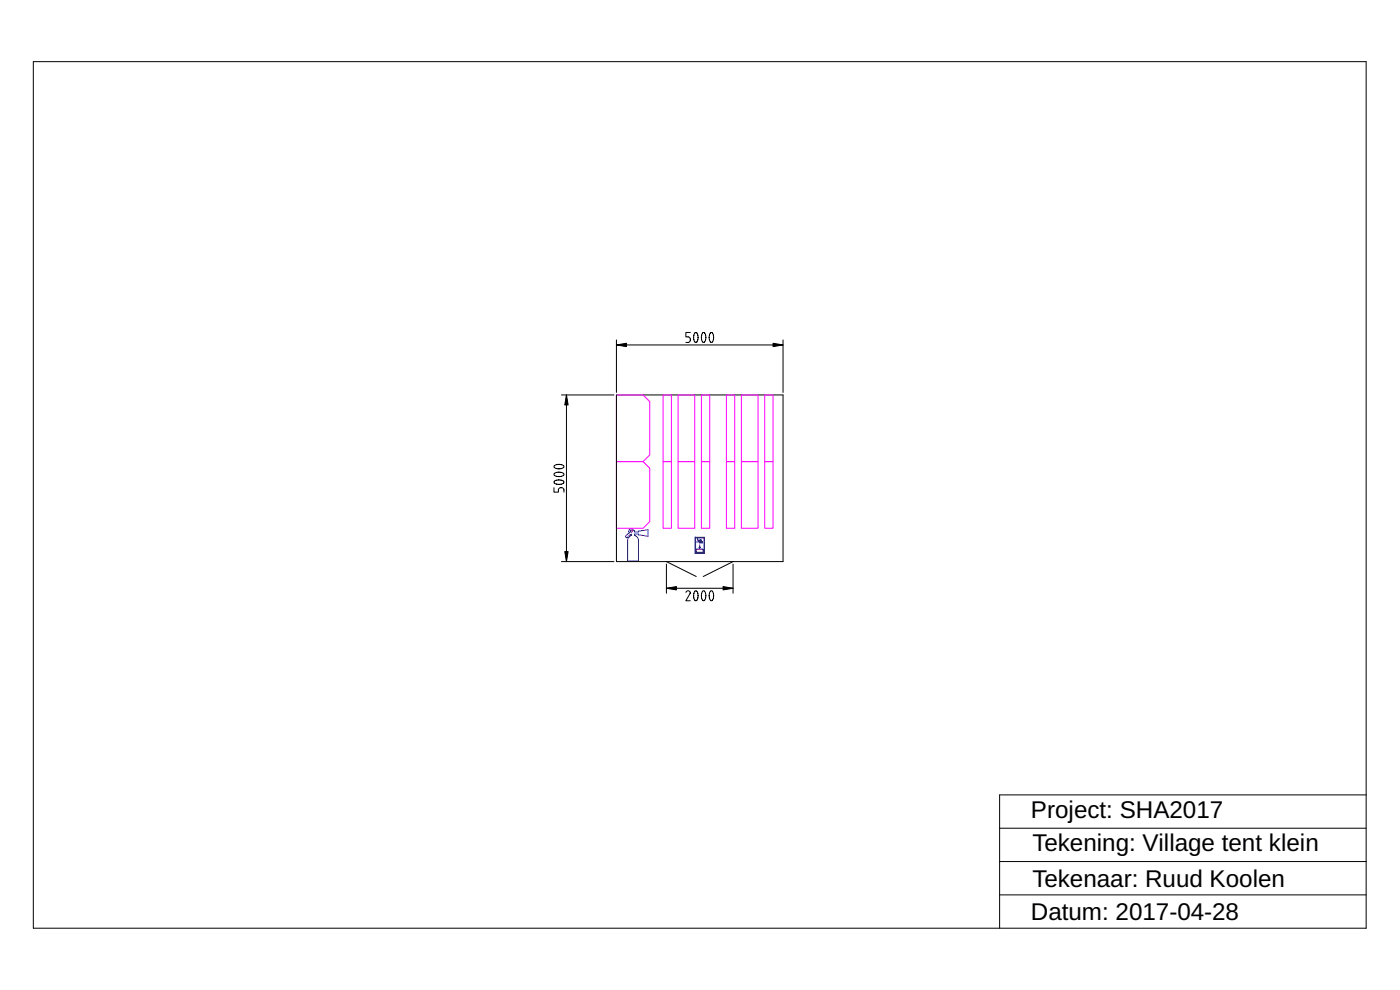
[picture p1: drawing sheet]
<svg xmlns="http://www.w3.org/2000/svg" width="420mm" height="297mm" viewBox="0 0 420 297" stroke-linecap="round" stroke-linejoin="round" font-family="sans-serif">
<g fill="none" stroke="#000" stroke-width=".3">
<path d="M10 18.5h400v260h-400zM207.2 99.7h-1.4v1.4h.7a.85 .85 0 0 1 .7 .8 .85 .85 0 0 1-.7 .9h-.7M208.5 99.9l.5-.1 .5 1-.1 1.4-.6 .6-.4-.4-.2-.7v-1.1zM210.9 99.9l.4-.1 .5 1-.1 1.4-.5 .6-.5-.4-.2-.7 .1-1.1zM213.2 99.9l.5-.1 .4 1-.1 1.4-.5 .6-.4-.4-.2-.7v-1.1zM168.5 118.5h15.7M170 118.5v50M185 118.5h50v50h-50zM185 102v15.8M185 103.5h50M235 102v15.8M166.4 139.7l.7-.3h1.1l.7 .2 .3 .4-.5 .5-1.4 .1-.9-.3-.2-.3z"/>
<path d="M166.2 146.3v1.4h1.4v-.7a.85 .85 0 0 1 .8-.7 .85 .85 0 0 1 .8 .7v.7M166.4 144.4l.7-.3 1.1-.1 .7 .2 .3 .5-.5 .5-1.4 .1-.9-.3-.2-.3zM166.4 142l.7-.3h1.1l.7 .2 .3 .4-.5 .6-1.4 .1-.9-.4-.2-.3zM168.5 168.5h15.7M200 168.5l8.9 4.5M200 169.3v8.7M200 176.5h20M205.9 177.7a.65 .65 0 0 1 .7-.5 .65 .65 0 0 1 .5 .8l-1.3 2.3h1.4M208.5 177.4l.5-.1 .5 1-.1 1.4-.6 .6-.4-.4-.2-.7v-1.1zM210.9 177.4l.4-.1 .5 1-.1 1.4-.5 .6-.5-.4-.2-.7 .1-1.1zM213.2 177.4l.5-.1 .4 1-.1 1.4-.5 .6-.4-.4-.2-.7v-1.1zM220 168.5l-8.9 4.5"/>
<path d="M220 169.3v8.7M410 238.5h-110v40M300 258.5h110M300 248.5h110M300 268.5h110"/>
</g>
<g fill="none" stroke="#00f" stroke-width=".3">
<path d="M188.9 158.8l.8-.1 .4 .5h.4v.4h1.1v-.2l2.9-.5v2l-2.9-.4v-.3h-1.1v.4l.2 .1a1.67 1.67 0 0 1 .9 1.5v5.8l-.3 .4h-2.6l-.3-.2v-6a1.66 1.66 0 0 1 1.1-1.6v-.3l-.8 .4-.6 .6-.3-.1 .1-.6 1-.7-.2-.5zM208.6 161.2h2.8v4.9h-2.8zM208.8 161.4h2.5v4.5h-2.5zM209 164.8h2v.9h-2zM209.3 161.6v.5h.5M209.8 164.2h.4l-.2 .4zM209.8 162.2l-.2 .4h-.5M209.9 162l.6 .4-.3 .3-.5-.4zM210 163.5v.8M210.2 161.8l.3 .2v.5l-.5 .2v.4"/>
<circle cx="189.4" cy="159.3" r=".33"/>
<circle cx="210.7" cy="162.7" r=".23"/>
</g>
<path d="M170 118.5l.5 3h-1zM185 103.5l3-.5v1zM232 103l3 .5-3 .5zM169.5 165.5h1l-.5 3zM200 176.5l3-.5v1zM217 176l3 .5-3 .5z" fill="#000"/>
<path d="M170 118.5l.5 3h-1zM185 103.5l3-.5v1zM232 103l3 .5-3 .5zM169.5 165.5h1l-.5 3zM200 176.5l3-.5v1zM217 176l3 .5-3 .5z" fill="#000" stroke="#000" stroke-width=".3"/>
<g fill="none" stroke="#f0f" stroke-width=".3">
<path d="M185 118.5h8l2 2v16l-2 2h-8zM199 118.5h2.5v20h-2.5zM203.5 118.5h5v20h-5zM210.5 118.5h2.5v20h-2.5zM218 118.5h2.5v20h-2.5zM222.5 118.5h5v20h-5zM229.5 118.5h2.5v20h-2.5zM185 138.5h8l2 2v16l-2 2h-8zM199 138.5h2.5v20h-2.5zM203.5 138.5h5v20h-5zM210.5 138.5h2.5v20h-2.5zM218 138.5h2.5v20h-2.5z"/>
<path d="M222.5 138.5h5v20h-5zM229.5 138.5h2.5v20h-2.5z"/>
</g>
<g font-size="7.3">
<text x="309.4" y="245.4">Project: SHA2017</text>
<text x="309.8" y="255.4">Tekening: Village tent klein</text>
<text x="309.8" y="266.1">Tekenaar: Ruud Koolen</text>
<text x="309.4" y="276">Datum: 2017-04-28</text>
</g>
</svg>
